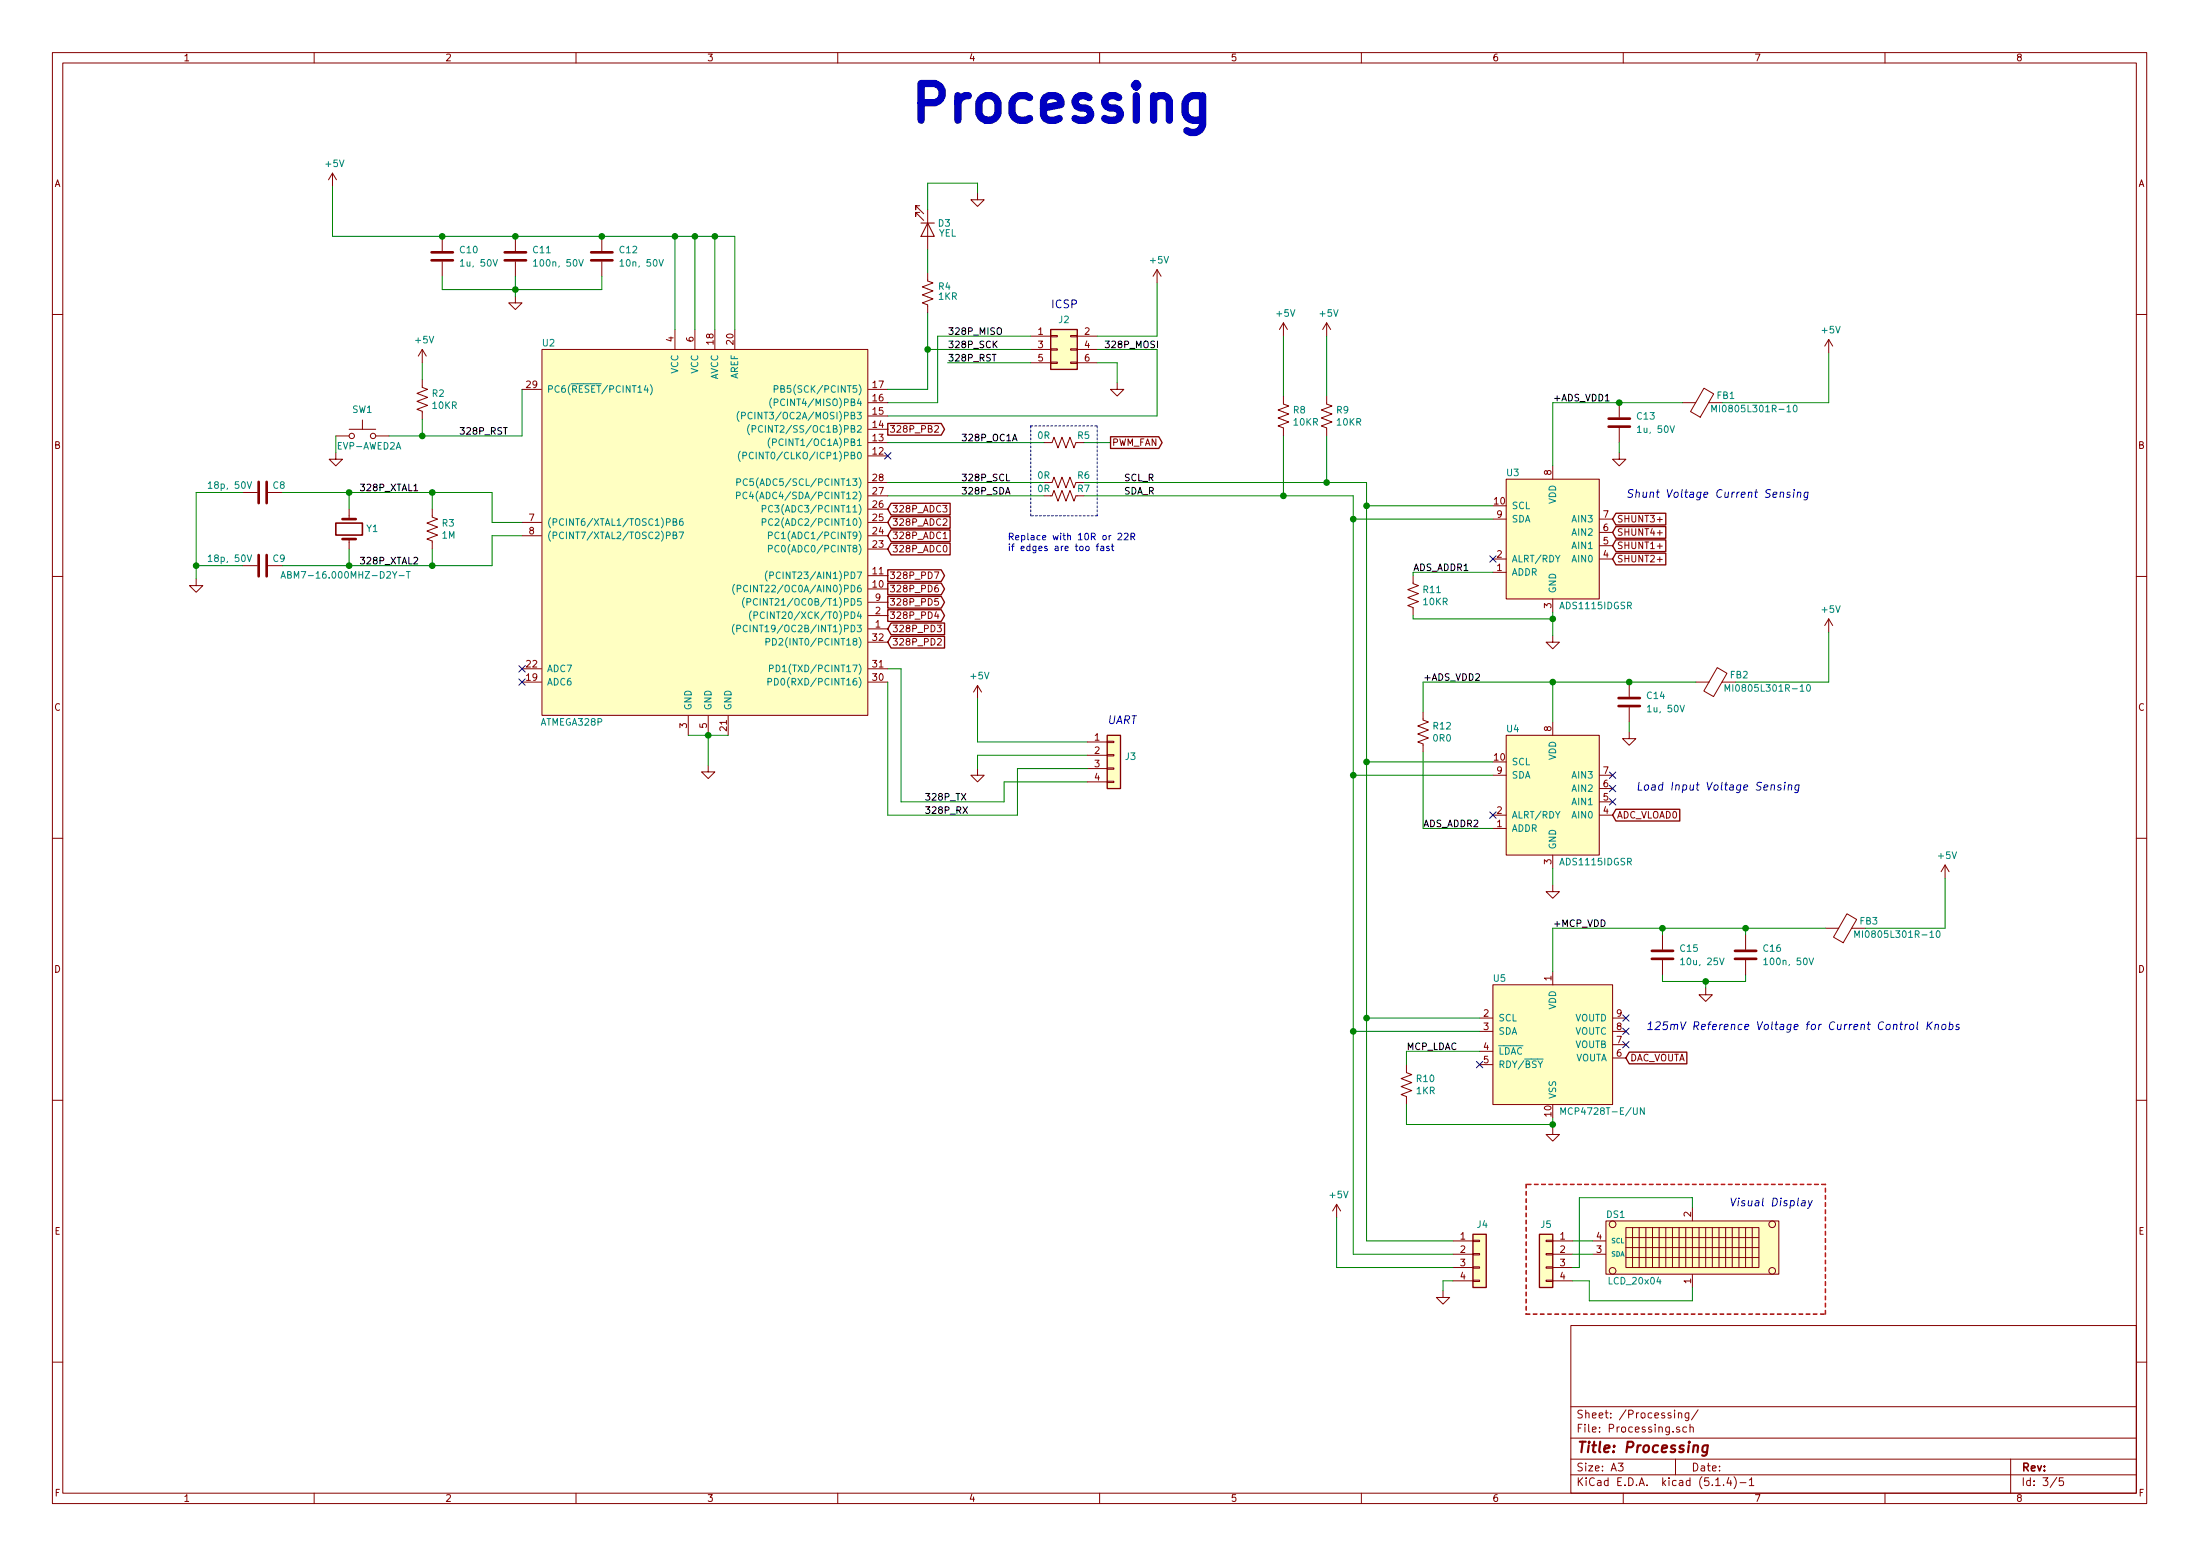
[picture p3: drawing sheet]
EESchema Schematic File Version 4
LIBS:DC_LOAD_V02-cache
EELAYER 30 0
EELAYER END
$Descr A3 16535 11693
encoding utf-8
Sheet 3 5
Title "Processing"
Date ""
Rev ""
Comp ""
Comment1 ""
Comment2 ""
Comment3 ""
Comment4 ""
$EndDescr
Wire Wire Line
	11675 4650 11675 4775
Wire Wire Line
	9650 3275 9650 3725
Wire Wire Line
	11675 6525 11675 6650
Text Label 8450 3725 0    50   ~ 0
SDA_R
Text Label 8450 3625 0    50   ~ 0
SCL_R
Wire Wire Line
	8150 3725 9650 3725
Wire Wire Line
	6675 3725 7850 3725
Wire Wire Line
	6675 3625 7850 3625
$Comp
L Device:R_US R?
U 1 1
P 8000 3725
AR Path="/5F4016F4" Ref="R?"  Part="1" 
AR Path="/610BF227/5F4016F4" Ref="R?"  Part="1" 
AR Path="/5F3D4007/5F4016F4" Ref="R7"  Part="1" 
AR Path="/5F3F0BC8/5F4016F4" Ref="R?"  Part="1" 
AR Path="/5F3F34D3/5F4016F4" Ref="R?"  Part="1" 
F 0 "R7" V 8050 3525 50  0000 L CNN
F 1 "0R" V 8050 3825 50  0000 L CNN
F 2 "Jlib_Packages:0805_2012Metric_Reflow" V 8040 3715 50  0001 C CNN
F 3 "~" H 8000 3725 50  0001 C CNN
	1    8000 3725
	0    -1   -1   0   
$EndComp
$Comp
L Device:R_US R?
U 1 1
P 8000 3625
AR Path="/5F4016FA" Ref="R?"  Part="1" 
AR Path="/610BF227/5F4016FA" Ref="R?"  Part="1" 
AR Path="/5F3D4007/5F4016FA" Ref="R6"  Part="1" 
AR Path="/5F3F0BC8/5F4016FA" Ref="R?"  Part="1" 
AR Path="/5F3F34D3/5F4016FA" Ref="R?"  Part="1" 
F 0 "R6" V 8050 3425 50  0000 L CNN
F 1 "0R" V 8050 3725 50  0000 L CNN
F 2 "Jlib_Packages:0805_2012Metric_Reflow" V 8040 3615 50  0001 C CNN
F 3 "~" H 8000 3625 50  0001 C CNN
	1    8000 3625
	0    -1   -1   0   
$EndComp
Wire Wire Line
	11675 6975 11675 7300
Wire Wire Line
	14025 6975 14625 6975
$Comp
L Device:Ferrite_Bead FB3
U 1 1
P 13875 6975
AR Path="/5F3D4007/5F401704" Ref="FB3"  Part="1" 
AR Path="/5F3F0BC8/5F401704" Ref="FB?"  Part="1" 
AR Path="/5F3F34D3/5F401704" Ref="FB?"  Part="1" 
F 0 "FB3" V 13925 6725 50  0000 L CNN
F 1 "MI0805L301R-10" V 13825 6250 50  0000 L CNN
F 2 "Jlib_Packages:0805_2012Metric_Reflow" V 13805 6975 50  0001 C CNN
F 3 "~" H 13875 6975 50  0001 C CNN
	1    13875 6975
	0    -1   -1   0   
$EndComp
Connection ~ 11675 4650
Wire Wire Line
	11675 4600 11675 4650
Connection ~ 11675 5125
Wire Wire Line
	11675 5125 11675 5425
Wire Wire Line
	13750 5125 13050 5125
Wire Wire Line
	11675 3025 11675 3500
Wire Wire Line
	13750 3025 12950 3025
$Comp
L Device:Ferrite_Bead FB2
U 1 1
P 12900 5125
AR Path="/5F3D4007/5F401716" Ref="FB2"  Part="1" 
AR Path="/5F3F0BC8/5F401716" Ref="FB?"  Part="1" 
AR Path="/5F3F34D3/5F401716" Ref="FB?"  Part="1" 
F 0 "FB2" V 12950 4875 50  0000 L CNN
F 1 "MI0805L301R-10" V 12850 4400 50  0000 L CNN
F 2 "Jlib_Packages:0805_2012Metric_Reflow" V 12830 5125 50  0001 C CNN
F 3 "~" H 12900 5125 50  0001 C CNN
	1    12900 5125
	0    -1   -1   0   
$EndComp
$Comp
L Device:Ferrite_Bead FB1
U 1 1
P 12800 3025
AR Path="/5F3D4007/5F40171C" Ref="FB1"  Part="1" 
AR Path="/5F3F0BC8/5F40171C" Ref="FB?"  Part="1" 
AR Path="/5F3F34D3/5F40171C" Ref="FB?"  Part="1" 
F 0 "FB1" V 12850 2775 50  0000 L CNN
F 1 "MI0805L301R-10" V 12750 2300 50  0000 L CNN
F 2 "Jlib_Packages:0805_2012Metric_Reflow" V 12730 3025 50  0001 C CNN
F 3 "~" H 12800 3025 50  0001 C CNN
	1    12800 3025
	0    -1   -1   0   
$EndComp
Text Notes 6825 950  0    276  ~ 55
Processing
Text Notes 12375 7750 0    59   Italic 0
125mV Reference Voltage for Current Control Knobs
Text Notes 12300 5950 0    59   Italic 0
Load Input Voltage Sensing\n
Text Notes 12225 3750 0    59   Italic 0
Shunt Voltage Current Sensing\n
Text Notes 13000 9075 0    59   Italic 0
Visual Display
Text Notes 8325 5450 0    59   Italic 0
UART
Text GLabel 6675 4825 2    50   Input ~ 0
328P_PD2
Text GLabel 6675 4725 2    50   Input ~ 0
328P_PD3
$Comp
L DC_LOAD_V02:ADS1115IDGSR U?
U 1 1
P 11675 6125
AR Path="/5F40172A" Ref="U?"  Part="1" 
AR Path="/610BF227/5F40172A" Ref="U?"  Part="1" 
AR Path="/5F3D4007/5F40172A" Ref="U4"  Part="1" 
AR Path="/5F3F0BC8/5F40172A" Ref="U?"  Part="1" 
AR Path="/5F3F34D3/5F40172A" Ref="U?"  Part="1" 
F 0 "U4" H 11375 6775 50  0000 C CNN
F 1 "ADS1115IDGSR" H 12000 5775 50  0000 C CNN
F 2 "Jlib_Packages:VSSOP-10_.5mm_PITCH_3x3mm_PKG" H 11375 6775 50  0001 C CNN
F 3 "" H 11375 6775 50  0001 C CNN
	1    11675 6125
	1    0    0    -1  
$EndComp
$Comp
L Device:R_US R?
U 1 1
P 3250 3975
AR Path="/5F401730" Ref="R?"  Part="1" 
AR Path="/610BF227/5F401730" Ref="R?"  Part="1" 
AR Path="/5F3D4007/5F401730" Ref="R3"  Part="1" 
AR Path="/5F3F0BC8/5F401730" Ref="R?"  Part="1" 
AR Path="/5F3F34D3/5F401730" Ref="R?"  Part="1" 
F 0 "R3" H 3318 4021 50  0000 L CNN
F 1 "1M" H 3318 3930 50  0000 L CNN
F 2 "Jlib_Packages:0805_2012Metric_Reflow" V 3290 3965 50  0001 C CNN
F 3 "~" H 3250 3975 50  0001 C CNN
	1    3250 3975
	1    0    0    -1  
$EndComp
$Comp
L Device:C C?
U 1 1
P 3325 1925
AR Path="/5F401736" Ref="C?"  Part="1" 
AR Path="/610BF227/5F401736" Ref="C?"  Part="1" 
AR Path="/5F3D4007/5F401736" Ref="C10"  Part="1" 
AR Path="/5F3F0BC8/5F401736" Ref="C?"  Part="1" 
AR Path="/5F3F34D3/5F401736" Ref="C?"  Part="1" 
F 0 "C10" H 3450 1975 50  0000 L CNN
F 1 "1u, 50V" H 3450 1875 50  0000 L CNN
F 2 "Jlib_Packages:0805_2012Metric_Reflow" H 3363 1775 50  0001 C CNN
F 3 "~" H 3325 1925 50  0001 C CNN
	1    3325 1925
	1    0    0    -1  
$EndComp
$Comp
L Connector_Generic:Conn_01x04 J?
U 1 1
P 8375 5675
AR Path="/5F40173E" Ref="J?"  Part="1" 
AR Path="/610BF227/5F40173E" Ref="J?"  Part="1" 
AR Path="/5F3D4007/5F40173E" Ref="J3"  Part="1" 
AR Path="/5F3F0BC8/5F40173E" Ref="J?"  Part="1" 
AR Path="/5F3F34D3/5F40173E" Ref="J?"  Part="1" 
F 0 "J3" H 8455 5667 50  0000 L CNN
F 1 "Conn_01x04" H 8455 5576 50  0001 L CNN
F 2 "Jlib_Packages:Conn_Header_Male_1x4_2.54mm_PITCH" H 8375 5675 50  0001 C CNN
F 3 "~" H 8375 5675 50  0001 C CNN
	1    8375 5675
	1    0    0    -1  
$EndComp
$Comp
L Device:Crystal Y?
U 1 1
P 2625 3975
AR Path="/5F401744" Ref="Y?"  Part="1" 
AR Path="/610BF227/5F401744" Ref="Y?"  Part="1" 
AR Path="/5F3D4007/5F401744" Ref="Y1"  Part="1" 
AR Path="/5F3F0BC8/5F401744" Ref="Y?"  Part="1" 
AR Path="/5F3F34D3/5F401744" Ref="Y?"  Part="1" 
F 0 "Y1" V 2625 3800 50  0000 C CNN
F 1 "ABM7-16.000MHZ-D2Y-T" V 2275 4000 50  0000 C CNN
F 2 "DC_LOAD_V02:ABM7-16.000MHZ-D2Y-T" H 2625 3975 50  0001 C CNN
F 3 "~" H 2625 3975 50  0001 C CNN
	1    2625 3975
	0    -1   -1   0   
$EndComp
$Comp
L DC_LOAD_V02:LCD_20x04 DS?
U 1 1
P 12725 9175
AR Path="/5F40174A" Ref="DS?"  Part="1" 
AR Path="/610BF227/5F40174A" Ref="DS?"  Part="1" 
AR Path="/5F3D4007/5F40174A" Ref="DS1"  Part="1" 
AR Path="/5F3F0BC8/5F40174A" Ref="DS?"  Part="1" 
AR Path="/5F3F34D3/5F40174A" Ref="DS?"  Part="1" 
F 0 "DS1" H 12225 9225 50  0000 R CNN
F 1 "LCD_20x04" H 12500 8725 50  0000 R CNN
F 2 "" H 12125 9250 50  0001 C CNN
F 3 "" H 12125 9250 50  0001 C CNN
	1    12725 9175
	1    0    0    -1  
$EndComp
Wire Wire Line
	3250 4250 3250 4125
Connection ~ 3250 4250
Wire Wire Line
	3700 4250 3250 4250
Wire Wire Line
	2125 4250 2625 4250
Wire Wire Line
	2625 4250 3250 4250
Connection ~ 2625 4250
Wire Wire Line
	2625 4125 2625 4250
Wire Wire Line
	2625 3825 2625 3700
Wire Wire Line
	2625 3700 2125 3700
Connection ~ 2625 3700
Wire Wire Line
	2625 3700 3250 3700
Wire Wire Line
	3250 3700 3250 3825
Connection ~ 3250 3700
Wire Wire Line
	3250 3700 3700 3700
Wire Wire Line
	3700 3700 3700 3925
Wire Wire Line
	3700 3925 3925 3925
Wire Wire Line
	3925 4025 3700 4025
Wire Wire Line
	3700 4025 3700 4250
$Comp
L power:GND #PWR?
U 1 1
P 5325 5750
AR Path="/5F401762" Ref="#PWR?"  Part="1" 
AR Path="/610BF227/5F401762" Ref="#PWR?"  Part="1" 
AR Path="/5F3D4007/5F401762" Ref="#PWR011"  Part="1" 
AR Path="/5F3F0BC8/5F401762" Ref="#PWR?"  Part="1" 
AR Path="/5F3F34D3/5F401762" Ref="#PWR?"  Part="1" 
F 0 "#PWR011" H 5325 5500 50  0001 C CNN
F 1 "GND" H 5330 5577 50  0001 C CNN
F 2 "" H 5325 5750 50  0001 C CNN
F 3 "" H 5325 5750 50  0001 C CNN
	1    5325 5750
	-1   0    0    -1  
$EndComp
Wire Wire Line
	5175 5525 5325 5525
Connection ~ 5325 5525
Wire Wire Line
	5325 5525 5475 5525
Wire Wire Line
	5325 5750 5325 5525
Wire Wire Line
	6675 5025 6775 5025
Wire Wire Line
	7350 5675 7350 5775
Wire Wire Line
	7550 6025 7550 5875
Text Label 6950 6025 0    50   ~ 0
328P_TX
Text Label 6950 6125 0    50   ~ 0
328P_RX
$Comp
L Device:R_US R?
U 1 1
P 3175 3000
AR Path="/5F401772" Ref="R?"  Part="1" 
AR Path="/610BF227/5F401772" Ref="R?"  Part="1" 
AR Path="/5F3D4007/5F401772" Ref="R2"  Part="1" 
AR Path="/5F3F0BC8/5F401772" Ref="R?"  Part="1" 
AR Path="/5F3F34D3/5F401772" Ref="R?"  Part="1" 
F 0 "R2" H 3243 3046 50  0000 L CNN
F 1 "10KR" H 3243 2955 50  0000 L CNN
F 2 "Jlib_Packages:0805_2012Metric_Reflow" V 3215 2990 50  0001 C CNN
F 3 "~" H 3175 3000 50  0001 C CNN
	1    3175 3000
	1    0    0    -1  
$EndComp
$Comp
L power:+5V #PWR?
U 1 1
P 3175 2725
AR Path="/5F40177E" Ref="#PWR?"  Part="1" 
AR Path="/610BF227/5F40177E" Ref="#PWR?"  Part="1" 
AR Path="/5F3D4007/5F40177E" Ref="#PWR09"  Part="1" 
AR Path="/5F3F0BC8/5F40177E" Ref="#PWR?"  Part="1" 
AR Path="/5F3F34D3/5F40177E" Ref="#PWR?"  Part="1" 
F 0 "#PWR09" H 3175 2575 50  0001 C CNN
F 1 "+5V" H 3190 2898 50  0000 C CNN
F 2 "" H 3175 2725 50  0001 C CNN
F 3 "" H 3175 2725 50  0001 C CNN
	1    3175 2725
	1    0    0    -1  
$EndComp
$Comp
L Switch:SW_Push SW?
U 1 1
P 2725 3275
AR Path="/5F401784" Ref="SW?"  Part="1" 
AR Path="/610BF227/5F401784" Ref="SW?"  Part="1" 
AR Path="/5F3D4007/5F401784" Ref="SW1"  Part="1" 
AR Path="/5F3F0BC8/5F401784" Ref="SW?"  Part="1" 
AR Path="/5F3F34D3/5F401784" Ref="SW?"  Part="1" 
F 0 "SW1" H 2725 3475 50  0000 C CNN
F 1 "EVP-AWED2A" H 2775 3200 50  0000 C CNN
F 2 "DC_LOAD_V02:EVP-AWED2A" H 2725 3475 50  0001 C CNN
F 3 "~" H 2725 3475 50  0001 C CNN
	1    2725 3275
	1    0    0    -1  
$EndComp
$Comp
L power:GND #PWR?
U 1 1
P 2525 3400
AR Path="/5F40178A" Ref="#PWR?"  Part="1" 
AR Path="/610BF227/5F40178A" Ref="#PWR?"  Part="1" 
AR Path="/5F3D4007/5F40178A" Ref="#PWR08"  Part="1" 
AR Path="/5F3F0BC8/5F40178A" Ref="#PWR?"  Part="1" 
AR Path="/5F3F34D3/5F40178A" Ref="#PWR?"  Part="1" 
F 0 "#PWR08" H 2525 3150 50  0001 C CNN
F 1 "GND" H 2530 3227 50  0001 C CNN
F 2 "" H 2525 3400 50  0001 C CNN
F 3 "" H 2525 3400 50  0001 C CNN
	1    2525 3400
	-1   0    0    -1  
$EndComp
Wire Wire Line
	2525 3400 2525 3275
Wire Wire Line
	2925 3275 3175 3275
Wire Wire Line
	3175 3150 3175 3275
Wire Wire Line
	3175 2725 3175 2850
Wire Wire Line
	3925 3275 3925 2925
$Comp
L power:GND #PWR?
U 1 1
P 3875 2225
AR Path="/5F401795" Ref="#PWR?"  Part="1" 
AR Path="/610BF227/5F401795" Ref="#PWR?"  Part="1" 
AR Path="/5F3D4007/5F401795" Ref="#PWR010"  Part="1" 
AR Path="/5F3F0BC8/5F401795" Ref="#PWR?"  Part="1" 
AR Path="/5F3F34D3/5F401795" Ref="#PWR?"  Part="1" 
F 0 "#PWR010" H 3875 1975 50  0001 C CNN
F 1 "GND" H 3880 2052 50  0001 C CNN
F 2 "" H 3875 2225 50  0001 C CNN
F 3 "" H 3875 2225 50  0001 C CNN
	1    3875 2225
	-1   0    0    -1  
$EndComp
$Comp
L Device:C C?
U 1 1
P 3875 1925
AR Path="/5F40179B" Ref="C?"  Part="1" 
AR Path="/610BF227/5F40179B" Ref="C?"  Part="1" 
AR Path="/5F3D4007/5F40179B" Ref="C11"  Part="1" 
AR Path="/5F3F0BC8/5F40179B" Ref="C?"  Part="1" 
AR Path="/5F3F34D3/5F40179B" Ref="C?"  Part="1" 
F 0 "C11" H 4000 1975 50  0000 L CNN
F 1 "100n, 50V" H 4000 1875 50  0000 L CNN
F 2 "Jlib_Packages:0805_2012Metric_Reflow" H 3913 1775 50  0001 C CNN
F 3 "~" H 3875 1925 50  0001 C CNN
	1    3875 1925
	1    0    0    -1  
$EndComp
$Comp
L Device:C C?
U 1 1
P 4525 1925
AR Path="/5F4017A3" Ref="C?"  Part="1" 
AR Path="/610BF227/5F4017A3" Ref="C?"  Part="1" 
AR Path="/5F3D4007/5F4017A3" Ref="C12"  Part="1" 
AR Path="/5F3F0BC8/5F4017A3" Ref="C?"  Part="1" 
AR Path="/5F3F34D3/5F4017A3" Ref="C?"  Part="1" 
F 0 "C12" H 4650 1975 50  0000 L CNN
F 1 "10n, 50V" H 4650 1875 50  0000 L CNN
F 2 "Jlib_Packages:0805_2012Metric_Reflow" H 4563 1775 50  0001 C CNN
F 3 "~" H 4525 1925 50  0001 C CNN
	1    4525 1925
	1    0    0    -1  
$EndComp
Wire Wire Line
	5225 1775 5225 2475
Connection ~ 5225 1775
Wire Wire Line
	5375 1775 5375 2475
Wire Wire Line
	5075 1775 5225 1775
Connection ~ 5075 1775
Wire Wire Line
	5075 1775 5075 2475
$Comp
L power:GND #PWR?
U 1 1
P 10850 9700
AR Path="/5F4017B6" Ref="#PWR?"  Part="1" 
AR Path="/610BF227/5F4017B6" Ref="#PWR?"  Part="1" 
AR Path="/5F3D4007/5F4017B6" Ref="#PWR020"  Part="1" 
AR Path="/5F3F0BC8/5F4017B6" Ref="#PWR?"  Part="1" 
AR Path="/5F3F34D3/5F4017B6" Ref="#PWR?"  Part="1" 
F 0 "#PWR020" H 10850 9450 50  0001 C CNN
F 1 "GND" H 10855 9527 50  0001 C CNN
F 2 "" H 10850 9700 50  0001 C CNN
F 3 "" H 10850 9700 50  0001 C CNN
	1    10850 9700
	-1   0    0    -1  
$EndComp
$Comp
L Device:R_US R?
U 1 1
P 9975 3125
AR Path="/5F4017BD" Ref="R?"  Part="1" 
AR Path="/610BF227/5F4017BD" Ref="R?"  Part="1" 
AR Path="/5F3D4007/5F4017BD" Ref="R9"  Part="1" 
AR Path="/5F3F0BC8/5F4017BD" Ref="R?"  Part="1" 
AR Path="/5F3F34D3/5F4017BD" Ref="R?"  Part="1" 
F 0 "R9" H 10043 3171 50  0000 L CNN
F 1 "10KR" H 10043 3080 50  0000 L CNN
F 2 "Jlib_Packages:0805_2012Metric_Reflow" V 10015 3115 50  0001 C CNN
F 3 "~" H 9975 3125 50  0001 C CNN
	1    9975 3125
	1    0    0    -1  
$EndComp
$Comp
L Device:R_US R?
U 1 1
P 9650 3125
AR Path="/5F4017C3" Ref="R?"  Part="1" 
AR Path="/610BF227/5F4017C3" Ref="R?"  Part="1" 
AR Path="/5F3D4007/5F4017C3" Ref="R8"  Part="1" 
AR Path="/5F3F0BC8/5F4017C3" Ref="R?"  Part="1" 
AR Path="/5F3F34D3/5F4017C3" Ref="R?"  Part="1" 
F 0 "R8" H 9718 3171 50  0000 L CNN
F 1 "10KR" H 9718 3080 50  0000 L CNN
F 2 "Jlib_Packages:0805_2012Metric_Reflow" V 9690 3115 50  0001 C CNN
F 3 "~" H 9650 3125 50  0001 C CNN
	1    9650 3125
	1    0    0    -1  
$EndComp
$Comp
L power:+5V #PWR?
U 1 1
P 9650 2525
AR Path="/5F4017E3" Ref="#PWR?"  Part="1" 
AR Path="/610BF227/5F4017E3" Ref="#PWR?"  Part="1" 
AR Path="/5F3D4007/5F4017E3" Ref="#PWR017"  Part="1" 
AR Path="/5F3F0BC8/5F4017E3" Ref="#PWR?"  Part="1" 
AR Path="/5F3F34D3/5F4017E3" Ref="#PWR?"  Part="1" 
F 0 "#PWR017" H 9650 2375 50  0001 C CNN
F 1 "+5V" H 9665 2698 50  0000 C CNN
F 2 "" H 9650 2525 50  0001 C CNN
F 3 "" H 9650 2525 50  0001 C CNN
	1    9650 2525
	1    0    0    -1  
$EndComp
$Comp
L power:+5V #PWR?
U 1 1
P 9975 2525
AR Path="/5F4017E9" Ref="#PWR?"  Part="1" 
AR Path="/610BF227/5F4017E9" Ref="#PWR?"  Part="1" 
AR Path="/5F3D4007/5F4017E9" Ref="#PWR018"  Part="1" 
AR Path="/5F3F0BC8/5F4017E9" Ref="#PWR?"  Part="1" 
AR Path="/5F3F34D3/5F4017E9" Ref="#PWR?"  Part="1" 
F 0 "#PWR018" H 9975 2375 50  0001 C CNN
F 1 "+5V" H 9990 2698 50  0000 C CNN
F 2 "" H 9975 2525 50  0001 C CNN
F 3 "" H 9975 2525 50  0001 C CNN
	1    9975 2525
	1    0    0    -1  
$EndComp
Wire Wire Line
	9975 2975 9975 2525
Wire Wire Line
	9650 2975 9650 2525
$Comp
L power:GND #PWR?
U 1 1
P 7350 5775
AR Path="/5F4017F1" Ref="#PWR?"  Part="1" 
AR Path="/610BF227/5F4017F1" Ref="#PWR?"  Part="1" 
AR Path="/5F3D4007/5F4017F1" Ref="#PWR014"  Part="1" 
AR Path="/5F3F0BC8/5F4017F1" Ref="#PWR?"  Part="1" 
AR Path="/5F3F34D3/5F4017F1" Ref="#PWR?"  Part="1" 
F 0 "#PWR014" H 7350 5525 50  0001 C CNN
F 1 "GND" H 7355 5602 50  0001 C CNN
F 2 "" H 7350 5775 50  0001 C CNN
F 3 "" H 7350 5775 50  0001 C CNN
	1    7350 5775
	-1   0    0    -1  
$EndComp
$Comp
L power:GND #PWR?
U 1 1
P 11675 4775
AR Path="/5F4017F7" Ref="#PWR?"  Part="1" 
AR Path="/610BF227/5F4017F7" Ref="#PWR?"  Part="1" 
AR Path="/5F3D4007/5F4017F7" Ref="#PWR021"  Part="1" 
AR Path="/5F3F0BC8/5F4017F7" Ref="#PWR?"  Part="1" 
AR Path="/5F3F34D3/5F4017F7" Ref="#PWR?"  Part="1" 
F 0 "#PWR021" H 11675 4525 50  0001 C CNN
F 1 "GND" H 11680 4602 50  0001 C CNN
F 2 "" H 11675 4775 50  0001 C CNN
F 3 "" H 11675 4775 50  0001 C CNN
	1    11675 4775
	-1   0    0    -1  
$EndComp
$Comp
L power:GND #PWR?
U 1 1
P 11675 6650
AR Path="/5F4017FD" Ref="#PWR?"  Part="1" 
AR Path="/610BF227/5F4017FD" Ref="#PWR?"  Part="1" 
AR Path="/5F3D4007/5F4017FD" Ref="#PWR022"  Part="1" 
AR Path="/5F3F0BC8/5F4017FD" Ref="#PWR?"  Part="1" 
AR Path="/5F3F34D3/5F4017FD" Ref="#PWR?"  Part="1" 
F 0 "#PWR022" H 11675 6400 50  0001 C CNN
F 1 "GND" H 11680 6477 50  0001 C CNN
F 2 "" H 11675 6650 50  0001 C CNN
F 3 "" H 11675 6650 50  0001 C CNN
	1    11675 6650
	-1   0    0    -1  
$EndComp
$Comp
L power:GND #PWR?
U 1 1
P 11675 8475
AR Path="/5F401803" Ref="#PWR?"  Part="1" 
AR Path="/610BF227/5F401803" Ref="#PWR?"  Part="1" 
AR Path="/5F3D4007/5F401803" Ref="#PWR023"  Part="1" 
AR Path="/5F3F0BC8/5F401803" Ref="#PWR?"  Part="1" 
AR Path="/5F3F34D3/5F401803" Ref="#PWR?"  Part="1" 
F 0 "#PWR023" H 11675 8225 50  0001 C CNN
F 1 "GND" H 11680 8302 50  0001 C CNN
F 2 "" H 11675 8475 50  0001 C CNN
F 3 "" H 11675 8475 50  0001 C CNN
	1    11675 8475
	-1   0    0    -1  
$EndComp
NoConn ~ 11225 4200
NoConn ~ 12125 5825
NoConn ~ 12125 5925
NoConn ~ 12125 6025
NoConn ~ 11225 6125
Text GLabel 12125 6125 2    50   Input ~ 0
ADC_VLOAD0
Text GLabel 12125 4100 2    50   Input ~ 0
SHUNT1+
Text GLabel 12125 4200 2    50   Input ~ 0
SHUNT2+
Text GLabel 12125 3900 2    50   Input ~ 0
SHUNT3+
Text GLabel 12125 4000 2    50   Input ~ 0
SHUNT4+
NoConn ~ 12225 7750
NoConn ~ 12225 7650
Wire Wire Line
	6775 6025 7550 6025
Wire Wire Line
	6775 5025 6775 6025
Wire Wire Line
	6675 6125 7650 6125
Wire Wire Line
	6675 5125 6675 6125
Wire Wire Line
	12250 5125 12750 5125
Wire Wire Line
	12250 5125 11675 5125
Connection ~ 12250 5125
$Comp
L Device:C C?
U 1 1
P 12250 5275
AR Path="/5F401828" Ref="C?"  Part="1" 
AR Path="/610BF227/5F401828" Ref="C?"  Part="1" 
AR Path="/5F3D4007/5F401828" Ref="C14"  Part="1" 
AR Path="/5F3F0BC8/5F401828" Ref="C?"  Part="1" 
AR Path="/5F3F34D3/5F401828" Ref="C?"  Part="1" 
F 0 "C14" H 12375 5325 50  0000 L CNN
F 1 "1u, 50V" H 12375 5225 50  0000 L CNN
F 2 "Jlib_Packages:0805_2012Metric_Reflow" H 12288 5125 50  0001 C CNN
F 3 "~" H 12250 5275 50  0001 C CNN
	1    12250 5275
	1    0    0    -1  
$EndComp
$Comp
L power:GND #PWR?
U 1 1
P 12250 5500
AR Path="/5F40182E" Ref="#PWR?"  Part="1" 
AR Path="/610BF227/5F40182E" Ref="#PWR?"  Part="1" 
AR Path="/5F3D4007/5F40182E" Ref="#PWR025"  Part="1" 
AR Path="/5F3F0BC8/5F40182E" Ref="#PWR?"  Part="1" 
AR Path="/5F3F34D3/5F40182E" Ref="#PWR?"  Part="1" 
F 0 "#PWR025" H 12250 5250 50  0001 C CNN
F 1 "GND" H 12255 5327 50  0001 C CNN
F 2 "" H 12250 5500 50  0001 C CNN
F 3 "" H 12250 5500 50  0001 C CNN
	1    12250 5500
	-1   0    0    -1  
$EndComp
Wire Wire Line
	12250 5425 12250 5500
Wire Wire Line
	11225 6225 10700 6225
Wire Wire Line
	11675 8475 11675 8450
Wire Wire Line
	10850 9700 10850 9625
Wire Wire Line
	3325 2075 3325 2175
Wire Wire Line
	3875 2075 3875 2175
Wire Wire Line
	4525 2075 4525 2175
Wire Wire Line
	3875 2225 3875 2175
Text Label 3450 3275 0    50   ~ 0
328P_RST
$Comp
L Device:R_US R?
U 1 1
P 10625 4475
AR Path="/5F401841" Ref="R?"  Part="1" 
AR Path="/610BF227/5F401841" Ref="R?"  Part="1" 
AR Path="/5F3D4007/5F401841" Ref="R11"  Part="1" 
AR Path="/5F3F0BC8/5F401841" Ref="R?"  Part="1" 
AR Path="/5F3F34D3/5F401841" Ref="R?"  Part="1" 
F 0 "R11" H 10693 4521 50  0000 L CNN
F 1 "10KR" H 10693 4430 50  0000 L CNN
F 2 "Jlib_Packages:0805_2012Metric_Reflow" V 10665 4465 50  0001 C CNN
F 3 "~" H 10625 4475 50  0001 C CNN
	1    10625 4475
	1    0    0    -1  
$EndComp
Connection ~ 9650 3725
Wire Wire Line
	9650 3725 10175 3725
Text GLabel 6675 4025 2    50   Input ~ 0
328P_ADC1
NoConn ~ 3925 5125
NoConn ~ 3925 5025
Text GLabel 6675 4125 2    50   Input ~ 0
328P_ADC0
Text GLabel 6675 3925 2    50   Input ~ 0
328P_ADC2
Text GLabel 6675 3825 2    50   Input ~ 0
328P_ADC3
Text GLabel 6675 4625 2    50   Output ~ 0
328P_PD4
$Comp
L Device:R_US R?
U 1 1
P 10575 8150
AR Path="/5F401854" Ref="R?"  Part="1" 
AR Path="/610BF227/5F401854" Ref="R?"  Part="1" 
AR Path="/5F3D4007/5F401854" Ref="R10"  Part="1" 
AR Path="/5F3F0BC8/5F401854" Ref="R?"  Part="1" 
AR Path="/5F3F34D3/5F401854" Ref="R?"  Part="1" 
F 0 "R10" H 10643 8196 50  0000 L CNN
F 1 "1KR" H 10643 8105 50  0000 L CNN
F 2 "Jlib_Packages:0805_2012Metric_Reflow" V 10615 8140 50  0001 C CNN
F 3 "~" H 10575 8150 50  0001 C CNN
	1    10575 8150
	1    0    0    -1  
$EndComp
Wire Wire Line
	11125 7900 10575 7900
Wire Wire Line
	10575 7900 10575 8000
Wire Wire Line
	10575 8300 10575 8450
Wire Wire Line
	10575 8450 11675 8450
Connection ~ 11675 8450
Wire Wire Line
	11675 8450 11675 8400
NoConn ~ 11125 8000
Text Label 7225 3725 0    50   ~ 0
328P_SDA
Text Label 7225 3625 0    50   ~ 0
328P_SCL
$Comp
L Device:C C?
U 1 1
P 13125 7175
AR Path="/5F401863" Ref="C?"  Part="1" 
AR Path="/610BF227/5F401863" Ref="C?"  Part="1" 
AR Path="/5F3D4007/5F401863" Ref="C16"  Part="1" 
AR Path="/5F3F0BC8/5F401863" Ref="C?"  Part="1" 
AR Path="/5F3F34D3/5F401863" Ref="C?"  Part="1" 
F 0 "C16" H 13250 7225 50  0000 L CNN
F 1 "100n, 50V" H 13250 7125 50  0000 L CNN
F 2 "Jlib_Packages:0805_2012Metric_Reflow" H 13163 7025 50  0001 C CNN
F 3 "~" H 13125 7175 50  0001 C CNN
	1    13125 7175
	1    0    0    -1  
$EndComp
$Comp
L Device:C C?
U 1 1
P 12500 7175
AR Path="/5F401869" Ref="C?"  Part="1" 
AR Path="/610BF227/5F401869" Ref="C?"  Part="1" 
AR Path="/5F3D4007/5F401869" Ref="C15"  Part="1" 
AR Path="/5F3F0BC8/5F401869" Ref="C?"  Part="1" 
AR Path="/5F3F34D3/5F401869" Ref="C?"  Part="1" 
F 0 "C15" H 12625 7225 50  0000 L CNN
F 1 "10u, 25V" H 12625 7125 50  0000 L CNN
F 2 "Jlib_Packages:0805_2012Metric_Reflow" H 12538 7025 50  0001 C CNN
F 3 "~" H 12500 7175 50  0001 C CNN
	1    12500 7175
	1    0    0    -1  
$EndComp
$Comp
L power:GND #PWR?
U 1 1
P 12825 7425
AR Path="/5F40186F" Ref="#PWR?"  Part="1" 
AR Path="/610BF227/5F40186F" Ref="#PWR?"  Part="1" 
AR Path="/5F3D4007/5F40186F" Ref="#PWR026"  Part="1" 
AR Path="/5F3F0BC8/5F40186F" Ref="#PWR?"  Part="1" 
AR Path="/5F3F34D3/5F40186F" Ref="#PWR?"  Part="1" 
F 0 "#PWR026" H 12825 7175 50  0001 C CNN
F 1 "GND" H 12830 7252 50  0001 C CNN
F 2 "" H 12825 7425 50  0001 C CNN
F 3 "" H 12825 7425 50  0001 C CNN
	1    12825 7425
	-1   0    0    -1  
$EndComp
Wire Wire Line
	12500 7325 12500 7375
Wire Wire Line
	12825 7425 12825 7375
Wire Wire Line
	12500 7025 12500 6975
Wire Wire Line
	11675 6975 12500 6975
Connection ~ 12500 6975
Wire Wire Line
	13125 7375 13125 7325
Wire Wire Line
	13725 6975 13125 6975
Wire Wire Line
	12500 6975 13125 6975
Connection ~ 13125 6975
Wire Wire Line
	13125 6975 13125 7025
Text GLabel 8350 3325 2    50   Output ~ 0
PWM_FAN
Connection ~ 3175 3275
Wire Wire Line
	3175 3275 3925 3275
Text GLabel 6675 4325 2    50   Output ~ 0
328P_PD7
Text GLabel 6675 4425 2    50   Output ~ 0
328P_PD6
Text GLabel 12225 7950 2    50   Input ~ 0
DAC_VOUTA
NoConn ~ 12225 7850
Text GLabel 6675 4525 2    50   Output ~ 0
328P_PD5
Wire Wire Line
	8150 3625 9975 3625
Wire Wire Line
	9975 3625 10275 3625
Connection ~ 9975 3625
Wire Wire Line
	9975 3275 9975 3625
$Comp
L Device:C C?
U 1 1
P 1975 4250
AR Path="/5F40188E" Ref="C?"  Part="1" 
AR Path="/610BF227/5F40188E" Ref="C?"  Part="1" 
AR Path="/5F3D4007/5F40188E" Ref="C9"  Part="1" 
AR Path="/5F3F0BC8/5F40188E" Ref="C?"  Part="1" 
AR Path="/5F3F34D3/5F40188E" Ref="C?"  Part="1" 
F 0 "C9" V 2025 4075 50  0000 L CNN
F 1 "18p, 50V" V 2025 4325 50  0000 L CNN
F 2 "Jlib_Packages:0805_2012Metric_Reflow" H 2013 4100 50  0001 C CNN
F 3 "~" H 1975 4250 50  0001 C CNN
	1    1975 4250
	0    -1   -1   0   
$EndComp
$Comp
L power:GND #PWR?
U 1 1
P 1475 4350
AR Path="/5F401894" Ref="#PWR?"  Part="1" 
AR Path="/610BF227/5F401894" Ref="#PWR?"  Part="1" 
AR Path="/5F3D4007/5F401894" Ref="#PWR06"  Part="1" 
AR Path="/5F3F0BC8/5F401894" Ref="#PWR?"  Part="1" 
AR Path="/5F3F34D3/5F401894" Ref="#PWR?"  Part="1" 
F 0 "#PWR06" H 1475 4100 50  0001 C CNN
F 1 "GND" H 1480 4177 50  0001 C CNN
F 2 "" H 1475 4350 50  0001 C CNN
F 3 "" H 1475 4350 50  0001 C CNN
	1    1475 4350
	-1   0    0    -1  
$EndComp
$Comp
L Device:C C?
U 1 1
P 1975 3700
AR Path="/5F40189A" Ref="C?"  Part="1" 
AR Path="/610BF227/5F40189A" Ref="C?"  Part="1" 
AR Path="/5F3D4007/5F40189A" Ref="C8"  Part="1" 
AR Path="/5F3F0BC8/5F40189A" Ref="C?"  Part="1" 
AR Path="/5F3F34D3/5F40189A" Ref="C?"  Part="1" 
F 0 "C8" V 2025 3525 50  0000 L CNN
F 1 "18p, 50V" V 2025 3775 50  0000 L CNN
F 2 "Jlib_Packages:0805_2012Metric_Reflow" H 2013 3550 50  0001 C CNN
F 3 "~" H 1975 3700 50  0001 C CNN
	1    1975 3700
	0    -1   -1   0   
$EndComp
Wire Wire Line
	1825 4250 1475 4250
Wire Wire Line
	1475 4250 1475 4350
Connection ~ 1475 4250
Wire Wire Line
	1475 3700 1475 4250
Wire Wire Line
	1825 3700 1475 3700
Text Label 2700 4250 0    50   ~ 0
328P_XTAL2
Text Label 2700 3700 0    50   ~ 0
328P_XTAL1
$Comp
L Device:R_US R?
U 1 1
P 10700 5500
AR Path="/5F4018A7" Ref="R?"  Part="1" 
AR Path="/610BF227/5F4018A7" Ref="R?"  Part="1" 
AR Path="/5F3D4007/5F4018A7" Ref="R12"  Part="1" 
AR Path="/5F3F0BC8/5F4018A7" Ref="R?"  Part="1" 
AR Path="/5F3F34D3/5F4018A7" Ref="R?"  Part="1" 
F 0 "R12" H 10768 5546 50  0000 L CNN
F 1 "0R0" H 10768 5455 50  0000 L CNN
F 2 "Jlib_Packages:0805_2012Metric_Reflow" V 10740 5490 50  0001 C CNN
F 3 "~" H 10700 5500 50  0001 C CNN
	1    10700 5500
	1    0    0    -1  
$EndComp
Wire Wire Line
	10700 6225 10700 5650
Wire Wire Line
	10700 5350 10700 5125
$Comp
L DC_LOAD_V02:MCP4728T-E_UN U?
U 1 1
P 11675 7400
AR Path="/5F4018AF" Ref="U?"  Part="1" 
AR Path="/610BF227/5F4018AF" Ref="U?"  Part="1" 
AR Path="/5F3D4007/5F4018AF" Ref="U5"  Part="1" 
AR Path="/5F3F0BC8/5F4018AF" Ref="U?"  Part="1" 
AR Path="/5F3F34D3/5F4018AF" Ref="U?"  Part="1" 
F 0 "U5" H 11275 7450 50  0000 C CNN
F 1 "MCP4728T-E/UN" H 12050 6450 50  0000 C CNN
F 2 "Jlib_Packages:MSOP-10_3x3mm_P0.5mm" H 11235 7480 50  0001 C CNN
F 3 "" H 11235 7480 50  0001 C CNN
	1    11675 7400
	1    0    0    -1  
$EndComp
Wire Wire Line
	12175 3325 12175 3400
$Comp
L power:GND #PWR?
U 1 1
P 12175 3400
AR Path="/5F4018B6" Ref="#PWR?"  Part="1" 
AR Path="/610BF227/5F4018B6" Ref="#PWR?"  Part="1" 
AR Path="/5F3D4007/5F4018B6" Ref="#PWR024"  Part="1" 
AR Path="/5F3F0BC8/5F4018B6" Ref="#PWR?"  Part="1" 
AR Path="/5F3F34D3/5F4018B6" Ref="#PWR?"  Part="1" 
F 0 "#PWR024" H 12175 3150 50  0001 C CNN
F 1 "GND" H 12180 3227 50  0001 C CNN
F 2 "" H 12175 3400 50  0001 C CNN
F 3 "" H 12175 3400 50  0001 C CNN
	1    12175 3400
	-1   0    0    -1  
$EndComp
Wire Wire Line
	12175 3025 11675 3025
Wire Wire Line
	12650 3025 12175 3025
Connection ~ 12175 3025
$Comp
L Device:C C?
U 1 1
P 12175 3175
AR Path="/5F4018BF" Ref="C?"  Part="1" 
AR Path="/610BF227/5F4018BF" Ref="C?"  Part="1" 
AR Path="/5F3D4007/5F4018BF" Ref="C13"  Part="1" 
AR Path="/5F3F0BC8/5F4018BF" Ref="C?"  Part="1" 
AR Path="/5F3F34D3/5F4018BF" Ref="C?"  Part="1" 
F 0 "C13" H 12300 3225 50  0000 L CNN
F 1 "1u, 50V" H 12300 3125 50  0000 L CNN
F 2 "Jlib_Packages:0805_2012Metric_Reflow" H 12213 3025 50  0001 C CNN
F 3 "~" H 12175 3175 50  0001 C CNN
	1    12175 3175
	1    0    0    -1  
$EndComp
$Comp
L Connector_Generic:Conn_02x03_Odd_Even J2
U 1 1
P 7950 2625
F 0 "J2" H 8000 2850 50  0000 C CNN
F 1 "Conn_02x03_Odd_Even" H 8000 2851 50  0001 C CNN
F 2 "Jlib_Packages:Conn_Header_Male_2x3_2.54mm_PITCH" H 7950 2625 50  0001 C CNN
F 3 "~" H 7950 2625 50  0001 C CNN
	1    7950 2625
	1    0    0    -1  
$EndComp
Wire Wire Line
	6675 3025 7050 3025
Wire Wire Line
	7050 3025 7050 2525
Wire Wire Line
	7050 2525 7750 2525
Wire Wire Line
	6675 2925 6975 2925
Wire Wire Line
	6975 2925 6975 2625
Wire Wire Line
	6975 2625 7750 2625
Wire Wire Line
	7750 2725 7125 2725
Wire Wire Line
	8250 2725 8400 2725
Wire Wire Line
	8400 2725 8400 2875
Wire Wire Line
	8250 2625 8700 2625
Wire Wire Line
	8700 2625 8700 3125
Wire Wire Line
	8700 3125 6675 3125
Text Label 8300 2625 0    50   ~ 0
328P_MOSI
Text Label 7125 2725 0    50   ~ 0
328P_RST
Text Label 7125 2625 0    50   ~ 0
328P_SCK
Text Label 7125 2525 0    50   ~ 0
328P_MISO
$Comp
L power:GND #PWR?
U 1 1
P 8400 2875
AR Path="/5F4792DB" Ref="#PWR?"  Part="1" 
AR Path="/610BF227/5F4792DB" Ref="#PWR?"  Part="1" 
AR Path="/5F3D4007/5F4792DB" Ref="#PWR015"  Part="1" 
AR Path="/5F3F0BC8/5F4792DB" Ref="#PWR?"  Part="1" 
AR Path="/5F3F34D3/5F4792DB" Ref="#PWR?"  Part="1" 
F 0 "#PWR015" H 8400 2625 50  0001 C CNN
F 1 "GND" H 8405 2702 50  0001 C CNN
F 2 "" H 8400 2875 50  0001 C CNN
F 3 "" H 8400 2875 50  0001 C CNN
	1    8400 2875
	-1   0    0    -1  
$EndComp
$Comp
L Device:R_US R?
U 1 1
P 8000 3325
AR Path="/5F563C4E" Ref="R?"  Part="1" 
AR Path="/610BF227/5F563C4E" Ref="R?"  Part="1" 
AR Path="/5F3D4007/5F563C4E" Ref="R5"  Part="1" 
AR Path="/5F3F0BC8/5F563C4E" Ref="R?"  Part="1" 
AR Path="/5F3F34D3/5F563C4E" Ref="R?"  Part="1" 
F 0 "R5" V 8050 3125 50  0000 L CNN
F 1 "0R" V 8050 3425 50  0000 L CNN
F 2 "Jlib_Packages:0805_2012Metric_Reflow" V 8040 3315 50  0001 C CNN
F 3 "~" H 8000 3325 50  0001 C CNN
	1    8000 3325
	0    -1   -1   0   
$EndComp
Wire Wire Line
	6675 3325 7850 3325
Wire Wire Line
	8150 3325 8350 3325
Text Notes 7900 2325 0    59   ~ 0
ICSP
Wire Wire Line
	10275 7650 11125 7650
Connection ~ 10275 7650
Wire Wire Line
	10275 7650 10275 9325
Wire Wire Line
	10175 7750 11125 7750
Connection ~ 10175 7750
Wire Wire Line
	10175 7750 10175 9425
Text Label 10575 7900 0    50   ~ 0
MCP_LDAC
Text Label 11675 6975 0    50   ~ 0
+MCP_VDD
Wire Wire Line
	10275 9325 10925 9325
Wire Wire Line
	10175 9425 10925 9425
Wire Wire Line
	10275 5725 11225 5725
Connection ~ 10275 5725
Wire Wire Line
	10275 5725 10275 7650
Wire Wire Line
	10175 5825 11225 5825
Connection ~ 10175 5825
Wire Wire Line
	10175 5825 10175 7750
Text Label 10700 5125 0    50   ~ 0
+ADS_VDD2
Wire Wire Line
	10275 3625 10275 3800
Wire Wire Line
	10175 3725 10175 3900
Wire Wire Line
	10275 3800 11225 3800
Connection ~ 10275 3800
Wire Wire Line
	10275 3800 10275 5725
Wire Wire Line
	10175 3900 11225 3900
Connection ~ 10175 3900
Wire Wire Line
	10175 3900 10175 5825
Wire Wire Line
	10625 4300 11225 4300
Wire Wire Line
	10625 4650 11675 4650
Wire Wire Line
	10625 4325 10625 4300
Wire Wire Line
	10625 4625 10625 4650
Text Label 11675 3025 0    50   ~ 0
+ADS_VDD1
Text Label 10625 4300 0    50   ~ 0
ADS_ADDR1
Text Label 10700 6225 0    50   ~ 0
ADS_ADDR2
Wire Wire Line
	10700 5125 11675 5125
Connection ~ 12825 7375
Wire Wire Line
	12825 7375 13125 7375
Wire Wire Line
	12500 7375 12825 7375
$Comp
L power:+5V #PWR?
U 1 1
P 8700 2125
AR Path="/5F689798" Ref="#PWR?"  Part="1" 
AR Path="/610BF227/5F689798" Ref="#PWR?"  Part="1" 
AR Path="/5F3D4007/5F689798" Ref="#PWR016"  Part="1" 
AR Path="/5F3F0BC8/5F689798" Ref="#PWR?"  Part="1" 
AR Path="/5F3F34D3/5F689798" Ref="#PWR?"  Part="1" 
F 0 "#PWR016" H 8700 1975 50  0001 C CNN
F 1 "+5V" H 8715 2298 50  0000 C CNN
F 2 "" H 8700 2125 50  0001 C CNN
F 3 "" H 8700 2125 50  0001 C CNN
	1    8700 2125
	1    0    0    -1  
$EndComp
$Comp
L power:+5V #PWR?
U 1 1
P 7350 5250
AR Path="/5F6962CC" Ref="#PWR?"  Part="1" 
AR Path="/610BF227/5F6962CC" Ref="#PWR?"  Part="1" 
AR Path="/5F3D4007/5F6962CC" Ref="#PWR013"  Part="1" 
AR Path="/5F3F0BC8/5F6962CC" Ref="#PWR?"  Part="1" 
AR Path="/5F3F34D3/5F6962CC" Ref="#PWR?"  Part="1" 
F 0 "#PWR013" H 7350 5100 50  0001 C CNN
F 1 "+5V" H 7365 5423 50  0000 C CNN
F 2 "" H 7350 5250 50  0001 C CNN
F 3 "" H 7350 5250 50  0001 C CNN
	1    7350 5250
	1    0    0    -1  
$EndComp
$Comp
L Device:R_US R?
U 1 1
P 6975 2200
AR Path="/5F41A559" Ref="R?"  Part="1" 
AR Path="/610BF227/5F41A559" Ref="R?"  Part="1" 
AR Path="/5F3D4007/5F41A559" Ref="R4"  Part="1" 
AR Path="/5F3F0BC8/5F41A559" Ref="R?"  Part="1" 
AR Path="/5F3F34D3/5F41A559" Ref="R?"  Part="1" 
F 0 "R4" H 7050 2250 50  0000 L CNN
F 1 "1KR" H 7050 2175 50  0000 L CNN
F 2 "Jlib_Packages:0805_2012Metric_Reflow" V 7015 2190 50  0001 C CNN
F 3 "~" H 6975 2200 50  0001 C CNN
	1    6975 2200
	1    0    0    -1  
$EndComp
$Comp
L power:GND #PWR?
U 1 1
P 7350 1450
AR Path="/5F427468" Ref="#PWR?"  Part="1" 
AR Path="/610BF227/5F427468" Ref="#PWR?"  Part="1" 
AR Path="/5F3D4007/5F427468" Ref="#PWR012"  Part="1" 
AR Path="/5F3F0BC8/5F427468" Ref="#PWR?"  Part="1" 
AR Path="/5F3F34D3/5F427468" Ref="#PWR?"  Part="1" 
F 0 "#PWR012" H 7350 1200 50  0001 C CNN
F 1 "GND" H 7355 1277 50  0001 C CNN
F 2 "" H 7350 1450 50  0001 C CNN
F 3 "" H 7350 1450 50  0001 C CNN
	1    7350 1450
	-1   0    0    -1  
$EndComp
Wire Wire Line
	7350 1450 7350 1375
Wire Wire Line
	7350 1375 6975 1375
Wire Wire Line
	6975 1375 6975 1575
Wire Wire Line
	6975 2350 6975 2625
Wire Wire Line
	6975 1875 6975 2050
Connection ~ 6975 2625
Wire Wire Line
	3325 1775 3875 1775
Connection ~ 3875 1775
Wire Wire Line
	3875 1775 4525 1775
Connection ~ 4525 1775
Wire Wire Line
	4525 1775 5075 1775
Wire Wire Line
	3325 2175 3875 2175
Connection ~ 3875 2175
Wire Wire Line
	3875 2175 4525 2175
Text Label 7225 3325 0    50   ~ 0
328P_OC1A
$Comp
L Device:LED D3
U 1 1
P 6975 1725
F 0 "D3" V 6925 1850 50  0000 C CNN
F 1 "YEL" V 7000 1875 50  0000 C CNN
F 2 "Jlib_Packages:0805_2012Metric_Reflow" H 6975 1725 50  0001 C CNN
F 3 "~" H 6975 1725 50  0001 C CNN
	1    6975 1725
	0    1    1    0   
$EndComp
$Comp
L DC_LOAD_V02:ADS1115IDGSR U?
U 1 1
P 11675 4200
AR Path="/5F4018C5" Ref="U?"  Part="1" 
AR Path="/610BF227/5F4018C5" Ref="U?"  Part="1" 
AR Path="/5F3D4007/5F4018C5" Ref="U3"  Part="1" 
AR Path="/5F3F0BC8/5F4018C5" Ref="U?"  Part="1" 
AR Path="/5F3F34D3/5F4018C5" Ref="U?"  Part="1" 
F 0 "U3" H 11375 4850 50  0000 C CNN
F 1 "ADS1115IDGSR" H 12000 3850 50  0000 C CNN
F 2 "Jlib_Packages:VSSOP-10_.5mm_PITCH_3x3mm_PKG" H 11375 4850 50  0001 C CNN
F 3 "" H 11375 4850 50  0001 C CNN
	1    11675 4200
	1    0    0    -1  
$EndComp
Connection ~ 3325 1775
Wire Wire Line
	2500 1400 2500 1775
$Comp
L power:+5V #PWR?
U 1 1
P 2500 1400
AR Path="/5F637C9B" Ref="#PWR?"  Part="1" 
AR Path="/610BF227/5F637C9B" Ref="#PWR?"  Part="1" 
AR Path="/5F3D4007/5F637C9B" Ref="#PWR07"  Part="1" 
AR Path="/5F3F0BC8/5F637C9B" Ref="#PWR?"  Part="1" 
AR Path="/5F3F34D3/5F637C9B" Ref="#PWR?"  Part="1" 
F 0 "#PWR07" H 2500 1250 50  0001 C CNN
F 1 "+5V" H 2515 1573 50  0000 C CNN
F 2 "" H 2500 1400 50  0001 C CNN
F 3 "" H 2500 1400 50  0001 C CNN
	1    2500 1400
	1    0    0    -1  
$EndComp
$Comp
L Connector_Generic:Conn_01x04 J4
U 1 1
P 11125 9425
F 0 "J4" H 11100 9650 50  0000 L CNN
F 1 "Conn_01x04" H 11205 9326 50  0001 L CNN
F 2 "Jlib_Packages:Conn_Molex_1x4_Horizontal_1.5mm_Pitch_0874380443" H 11125 9425 50  0001 C CNN
F 3 "~" H 11125 9425 50  0001 C CNN
	1    11125 9425
	1    0    0    -1  
$EndComp
Wire Wire Line
	10850 9625 10925 9625
$Comp
L Connector_Generic:Conn_01x04 J5
U 1 1
P 11625 9425
F 0 "J5" H 11625 9650 50  0000 C CNN
F 1 "Conn_01x04" H 11705 9326 50  0001 L CNN
F 2 "" H 11625 9425 50  0001 C CNN
F 3 "~" H 11625 9425 50  0001 C CNN
	1    11625 9425
	-1   0    0    -1  
$EndComp
Wire Wire Line
	11825 9325 11975 9325
Wire Wire Line
	11825 9425 11975 9425
Wire Wire Line
	12725 9675 12725 9775
Wire Wire Line
	12725 9775 11950 9775
Wire Wire Line
	11950 9775 11950 9625
Wire Wire Line
	11950 9625 11825 9625
Wire Wire Line
	12725 9000 11875 9000
Wire Wire Line
	11875 9525 11825 9525
Wire Wire Line
	12725 9000 12725 9075
Wire Wire Line
	11875 9000 11875 9525
Wire Notes Line width 12 rgb(255, 0, 0)
	11475 8900 11475 9875
Wire Notes Line width 12 rgb(255, 0, 0)
	11475 9875 13725 9875
Wire Notes Line width 12 rgb(255, 0, 0)
	13725 9875 13725 8900
Wire Notes Line width 12 rgb(255, 0, 0)
	13725 8900 11475 8900
$Comp
L DC_LOAD_V02:ATMEGA328P U?
U 1 1
P 5325 2625
AR Path="/5F4016E5" Ref="U?"  Part="1" 
AR Path="/610BF227/5F4016E5" Ref="U?"  Part="1" 
AR Path="/5F3D4007/5F4016E5" Ref="U2"  Part="1" 
AR Path="/5F3F0BC8/5F4016E5" Ref="U?"  Part="1" 
AR Path="/5F3F34D3/5F4016E5" Ref="U?"  Part="1" 
F 0 "U2" H 4125 2675 50  0000 C CNN
F 1 "ATMEGA328P" H 4300 -175 50  0000 C CNN
F 2 "Jlib_Packages:TQFP-32_7x7mm_P0.8mm" H 4125 2675 50  0001 C CNN
F 3 "" H 4125 2675 50  0001 C CNN
	1    5325 2625
	1    0    0    -1  
$EndComp
Text GLabel 6675 3225 2    50   Output ~ 0
328P_PB2
NoConn ~ 6675 3425
Wire Wire Line
	7650 5775 8175 5775
Wire Wire Line
	7650 5775 7650 6125
Wire Wire Line
	7550 5875 8175 5875
Wire Wire Line
	5225 1775 5375 1775
Wire Wire Line
	5525 1775 5525 2475
Connection ~ 5375 1775
Wire Wire Line
	5375 1775 5525 1775
Wire Wire Line
	2500 1775 3325 1775
Wire Wire Line
	13750 2650 13750 3025
$Comp
L power:+5V #PWR?
U 1 1
P 13750 2650
AR Path="/5F554A15" Ref="#PWR?"  Part="1" 
AR Path="/610BF227/5F554A15" Ref="#PWR?"  Part="1" 
AR Path="/5F3D4007/5F554A15" Ref="#PWR027"  Part="1" 
AR Path="/5F3F0BC8/5F554A15" Ref="#PWR?"  Part="1" 
AR Path="/5F3F34D3/5F554A15" Ref="#PWR?"  Part="1" 
F 0 "#PWR027" H 13750 2500 50  0001 C CNN
F 1 "+5V" H 13765 2823 50  0000 C CNN
F 2 "" H 13750 2650 50  0001 C CNN
F 3 "" H 13750 2650 50  0001 C CNN
	1    13750 2650
	1    0    0    -1  
$EndComp
Wire Wire Line
	13750 4750 13750 5125
$Comp
L power:+5V #PWR?
U 1 1
P 13750 4750
AR Path="/5F55B517" Ref="#PWR?"  Part="1" 
AR Path="/610BF227/5F55B517" Ref="#PWR?"  Part="1" 
AR Path="/5F3D4007/5F55B517" Ref="#PWR028"  Part="1" 
AR Path="/5F3F0BC8/5F55B517" Ref="#PWR?"  Part="1" 
AR Path="/5F3F34D3/5F55B517" Ref="#PWR?"  Part="1" 
F 0 "#PWR028" H 13750 4600 50  0001 C CNN
F 1 "+5V" H 13765 4923 50  0000 C CNN
F 2 "" H 13750 4750 50  0001 C CNN
F 3 "" H 13750 4750 50  0001 C CNN
	1    13750 4750
	1    0    0    -1  
$EndComp
Wire Wire Line
	14625 6600 14625 6975
$Comp
L power:+5V #PWR?
U 1 1
P 14625 6600
AR Path="/5F56220E" Ref="#PWR?"  Part="1" 
AR Path="/610BF227/5F56220E" Ref="#PWR?"  Part="1" 
AR Path="/5F3D4007/5F56220E" Ref="#PWR029"  Part="1" 
AR Path="/5F3F0BC8/5F56220E" Ref="#PWR?"  Part="1" 
AR Path="/5F3F34D3/5F56220E" Ref="#PWR?"  Part="1" 
F 0 "#PWR029" H 14625 6450 50  0001 C CNN
F 1 "+5V" H 14640 6773 50  0000 C CNN
F 2 "" H 14625 6600 50  0001 C CNN
F 3 "" H 14625 6600 50  0001 C CNN
	1    14625 6600
	1    0    0    -1  
$EndComp
Wire Wire Line
	10050 9150 10050 9525
$Comp
L power:+5V #PWR?
U 1 1
P 10050 9150
AR Path="/5F569475" Ref="#PWR?"  Part="1" 
AR Path="/610BF227/5F569475" Ref="#PWR?"  Part="1" 
AR Path="/5F3D4007/5F569475" Ref="#PWR019"  Part="1" 
AR Path="/5F3F0BC8/5F569475" Ref="#PWR?"  Part="1" 
AR Path="/5F3F34D3/5F569475" Ref="#PWR?"  Part="1" 
F 0 "#PWR019" H 10050 9000 50  0001 C CNN
F 1 "+5V" H 10065 9323 50  0000 C CNN
F 2 "" H 10050 9150 50  0001 C CNN
F 3 "" H 10050 9150 50  0001 C CNN
	1    10050 9150
	1    0    0    -1  
$EndComp
Wire Wire Line
	10050 9525 10925 9525
Wire Wire Line
	8250 2525 8700 2525
Wire Wire Line
	7350 5675 8175 5675
Wire Wire Line
	8700 2125 8700 2525
Wire Wire Line
	7350 5250 7350 5575
Wire Wire Line
	7350 5575 8175 5575
Wire Notes Line
	7750 3200 8250 3200
Wire Notes Line
	8250 3200 8250 3875
Wire Notes Line
	8250 3875 7750 3875
Wire Notes Line
	7750 3875 7750 3200
Text Notes 7575 4150 0    50   ~ 0
Replace with 10R or 22R\nif edges are too fast
$EndSCHEMATC
